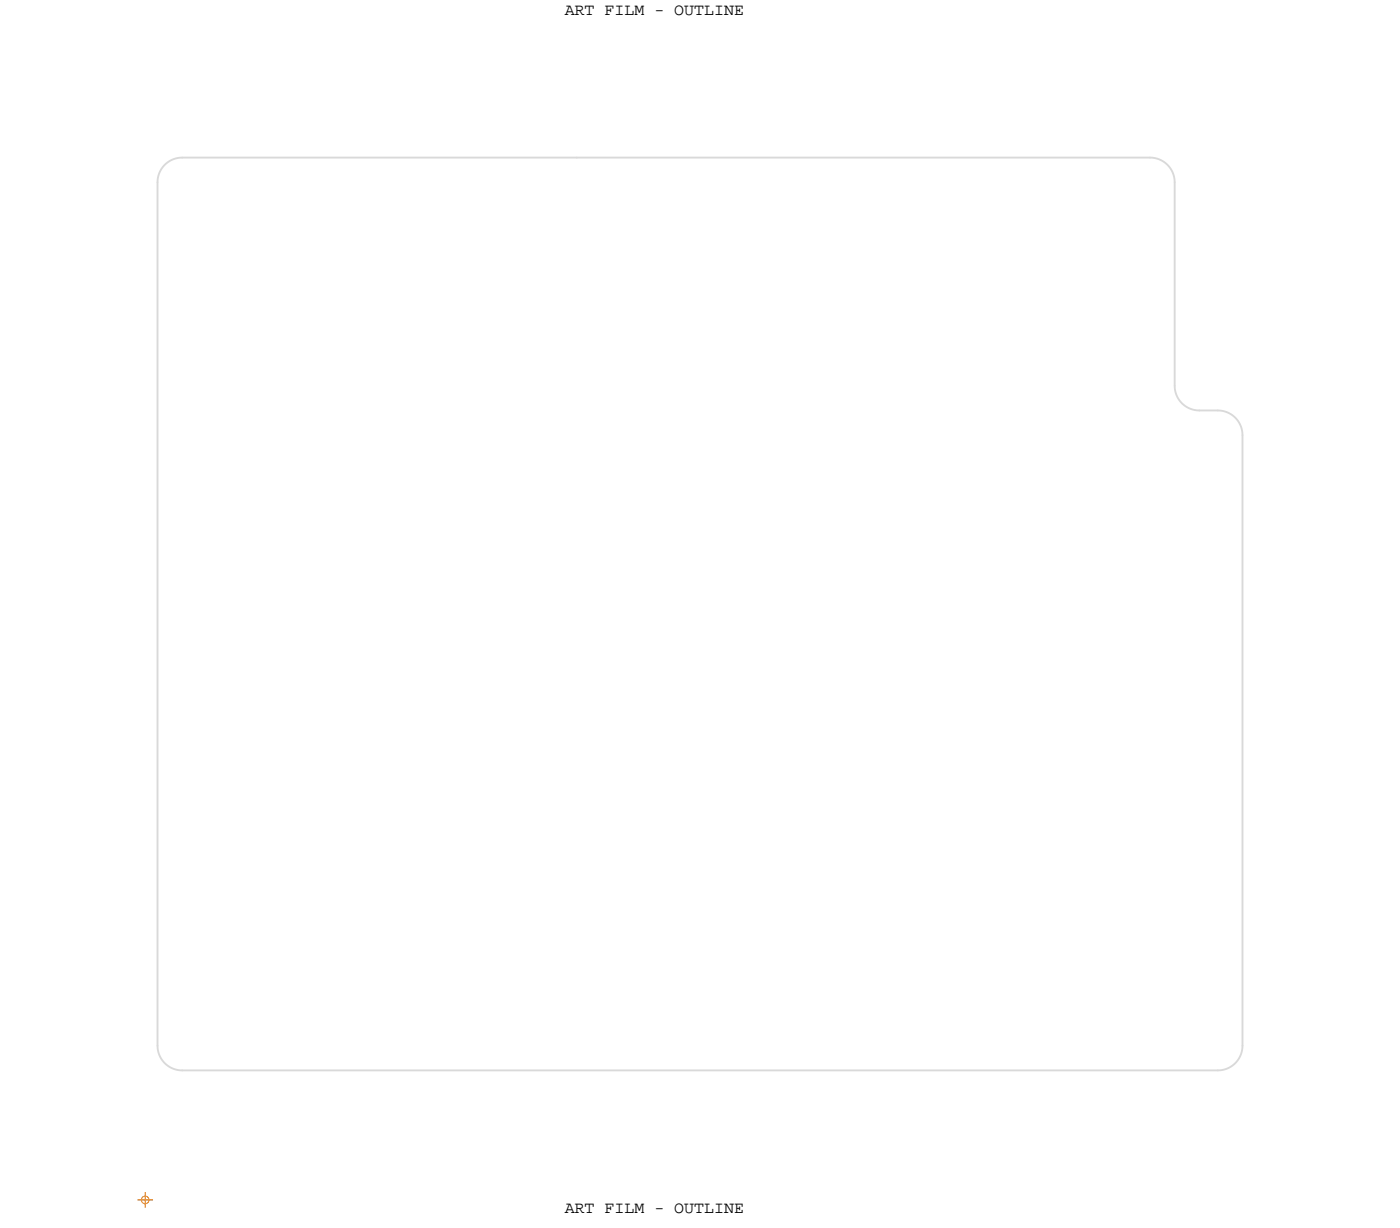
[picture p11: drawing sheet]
<svg xmlns="http://www.w3.org/2000/svg" width="114mm" height="100mm" viewBox="0 0 114 100" stroke-linecap="round" stroke-linejoin="round" font-family="sans-serif">
<!-- layer: Board Outline -->
<g fill="none" stroke="#d9d9d9" stroke-width=".15">
<path d="M12.8 14.8v70zM14.8 12.8h32zM14.8 12.8a2 2 0 0 0-2 2M46.8 12.8h46.5zM93.3 12.8a2 2 0 0 1 2 2M95.3 14.8v16.5zM95.3 31.3a2 2 0 0 0 2 2M97.3 33.3h1.5zM98.8 33.3a2 2 0 0 1 2 2M100.8 35.3v49.5zM12.8 84.8a2 2 0 0 0 2 2M14.8 86.8h84z"/>
<path d="M100.8 84.8a2 2 0 0 1-2 2"/>
</g>
<!-- layer: Drawing Origin -->
<path d="M11.1 97.3h1.3M11.5 97.1l.3-.1 .2 .1 .1 .2-.1 .2-.2 .1-.3-.1v-.2zM11.8 96.6v1.3" fill="none" stroke="#dd6f00" stroke-width=".08"/>
<g font-size="1.3">
<text x="45.8" y="1.2">ART FILM - OUTLINE</text>
<text x="45.8" y="98.3">ART FILM - OUTLINE</text>
</g>
</svg>
